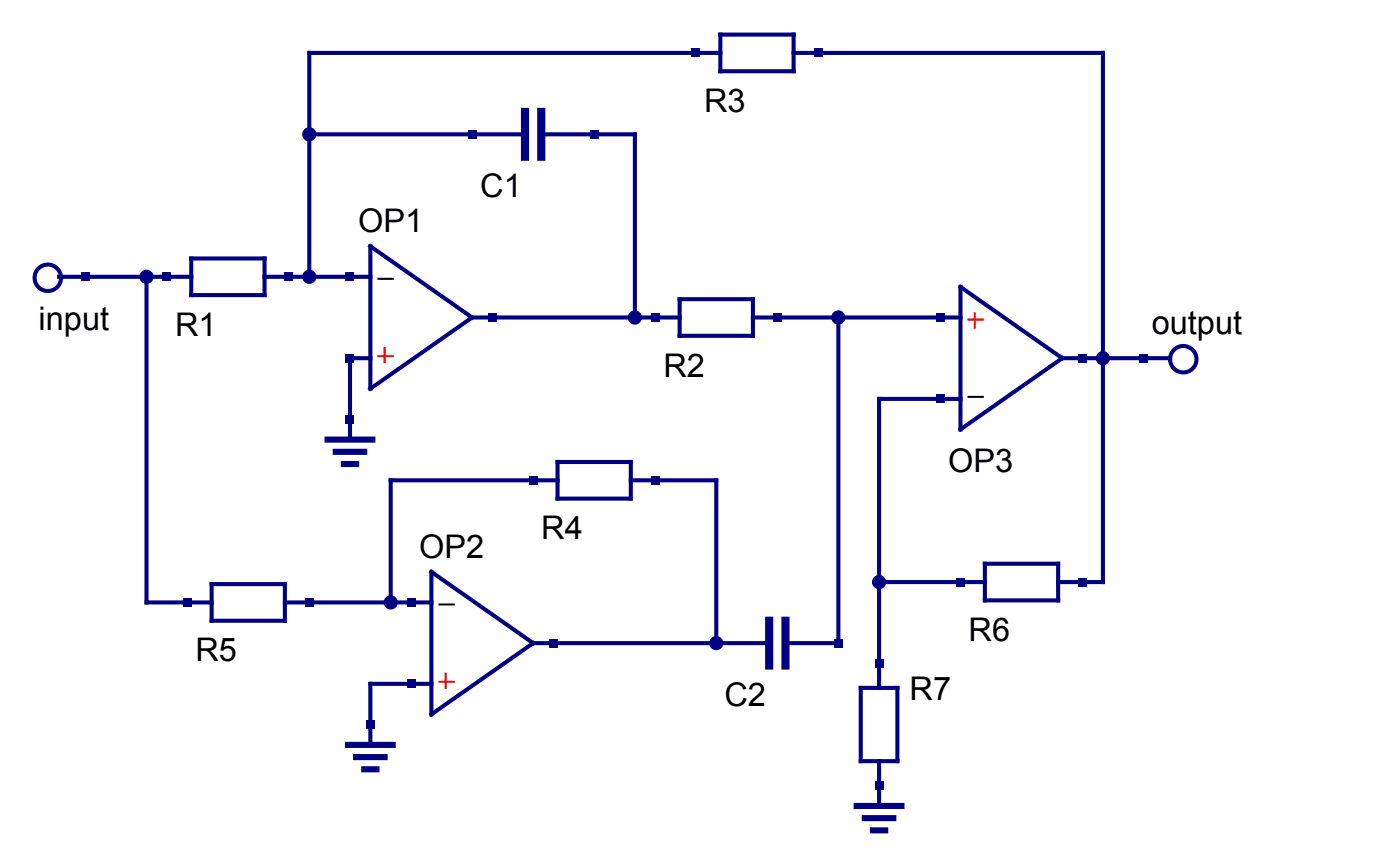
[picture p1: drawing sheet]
<svg xmlns="http://www.w3.org/2000/svg" width="194mm" height="120mm" viewBox="0 0 194 120" stroke-linecap="round" stroke-linejoin="round" font-family="sans-serif">
<g fill="none" stroke="#000080" stroke-width=".56">
<path d="M42.9 18.6h29.9M75.1 18.6h13v25.4M99.9 4.8h10.2v5.1h-10.2zM99.9 7.3h-57v31.1M110.1 7.3h42.9v73.4h-6.2M8.2 38.4h18.3M20.3 38.4v45.1h9.1M26.5 35.8h10.2v5.1h-10.2zM36.7 38.4h14.7M51.4 34.1l14.1 9.9-14.1 9.9zM133.2 39.8l14.1 9.9-14.1 9.8zM51.4 49.7h-2.9v11.3"/>
<path d="M65.5 44h28.8M94.3 41.5h10.1v5.1h-10.1zM104.4 44h28.8M116.3 44v45.2h-7.4M133.2 55.3h-11.3v40.1M147.3 49.7h15M59.8 79.3l14.1 9.9-14.1 9.9zM77.3 64.1h10.2v5h-10.2zM77.3 66.6h-23.1v16.9M87.5 66.6h11.8v22.6M136.6 78.2h10.2v5.1h-10.2zM29.4 81h10.1v5.1h-10.1z"/>
<path d="M39.5 83.5h20.3M59.8 94.8h-8.4v8.5M73.9 89.2h32.8M119.4 95.4h5.1v10.2h-5.1zM121.9 80.7h14.7M121.9 105.6v6.2"/>
<circle cx="6.6" cy="38.5" r="1.83"/>
<circle cx="164.1" cy="49.8" r="1.83"/>
</g>
<path d="M45.4 61h6.2M46.6 62.7h3.9M47.7 64.3h1.7M48.3 103.3h6.2M49.4 105h3.9M50.5 106.7h1.7M118.8 111.8h6.2M119.9 113.5h4M121.1 115.1h1.7" fill="none" stroke="#000080" stroke-width=".85"/>
<path d="M72.8 15.5v6.2M75.1 15.5v6.2M106.7 86.1v6.2M108.9 86.1v6.2" fill="none" stroke="#000080" stroke-width="1.1"/>
<path d="M52.5 38.7h2M134.3 55h2M61 83.8h1.9" fill="none" stroke="#000" stroke-width=".28"/>
<path d="M52.5 49.4h2M53.3 48.3v1.9M134.3 44.3h2M135.2 43.5v1.9M61 94.5h1.9M61.8 93.4v2" fill="none" stroke="#f00" stroke-width=".28"/>
<g fill="#000080">
<path d="M48 57.6h1.1v1.1h-1.1z" fill-rule="evenodd"/>
<path d="M50.8 99.9h1.1v1.1h-1.1z" fill-rule="evenodd"/>
<path d="M129.8 54.8h1.2v1.1h-1.2z" fill-rule="evenodd"/>
<path d="M129.8 43.5h1.2v1.1h-1.2z" fill-rule="evenodd"/>
<path d="M149.6 49.1h1.1v1.1h-1.1z" fill-rule="evenodd"/>
<path d="M121.4 108.4h1.1v1.1h-1.1z" fill-rule="evenodd"/>
<path d="M132.6 80.2h1.2v1.1h-1.2z" fill-rule="evenodd"/>
<path d="M149.6 80.2h1.1v1.1h-1.1z" fill-rule="evenodd"/>
<path d="M121.4 91.4h1.1v1.2h-1.1z" fill-rule="evenodd"/>
<path d="M96 6.8h1.1v1.1h-1.1z" fill-rule="evenodd"/>
<path d="M112.9 6.8h1.1v1.1h-1.1z" fill-rule="evenodd"/>
<path d="M11.3 37.8h1.1v1.1h-1.1z" fill-rule="evenodd"/>
<path d="M158 49.1h1.2v1.1h-1.2z" fill-rule="evenodd"/>
<path d="M64.9 18.1h1.1v1.1h-1.1z" fill-rule="evenodd"/>
<path d="M81.8 18.1h1.2v1.1h-1.2z" fill-rule="evenodd"/>
<path d="M22.6 37.8h1.1v1.1h-1.1z" fill-rule="evenodd"/>
<path d="M39.5 37.8h1.1v1.1h-1.1z" fill-rule="evenodd"/>
<path d="M48 37.8h1.1v1.1h-1.1z" fill-rule="evenodd"/>
<path d="M48 49.1h1.1v1.1h-1.1z" fill-rule="evenodd"/>
<path d="M67.7 43.5h1.2v1.1h-1.2z" fill-rule="evenodd"/>
<path d="M56.4 83h1.2v1.1h-1.2z" fill-rule="evenodd"/>
<path d="M56.4 94.3h1.2v1.1h-1.2z" fill-rule="evenodd"/>
<path d="M76.2 88.6h1.1v1.1h-1.1z" fill-rule="evenodd"/>
<path d="M90.3 43.5h1.1v1.1h-1.1z" fill-rule="evenodd"/>
<path d="M107.2 43.5h1.2v1.1h-1.2z" fill-rule="evenodd"/>
<path d="M73.4 66h1.1v1.2h-1.1z" fill-rule="evenodd"/>
<path d="M90.3 66h1.1v1.2h-1.1z" fill-rule="evenodd"/>
<path d="M25.4 83h1.1v1.1h-1.1z" fill-rule="evenodd"/>
<path d="M42.3 83h1.2v1.1h-1.2z" fill-rule="evenodd"/>
</g>
<g fill="#000080" stroke="#000080" stroke-width=".28">
<circle cx="42.9" cy="38.4" r=".85"/>
<circle cx="121.9" cy="80.7" r=".85"/>
<circle cx="153" cy="49.7" r=".85"/>
<circle cx="99.3" cy="89.2" r=".85"/>
<circle cx="54.2" cy="83.5" r=".85"/>
<circle cx="42.9" cy="18.6" r=".85"/>
<circle cx="88.1" cy="44" r=".85"/>
<circle cx="20.3" cy="38.4" r=".85"/>
<circle cx="116.3" cy="44" r=".85"/>
</g>
<path d="M115.7 88.6h1.1v1.1h-1.1z" fill-rule="evenodd" fill="#000080"/>
<g font-size="4.5">
<text x="97.6" y="15.5">R3</text>
<text x="66.6" y="27.4">C1</text>
<text x="49.7" y="32.2">OP1</text>
<text x="5.4" y="45.7">input</text>
<text x="24.3" y="46.6">R1</text>
<text x="159.7" y="46.3">output</text>
<text x="92" y="52.2">R2</text>
<text x="131.5" y="65.5">OP3</text>
<text x="58.1" y="77.3">OP2</text>
<text x="75.1" y="74.8">R4</text>
<text x="134.3" y="88.9">R6</text>
<text x="27.1" y="91.7">R5</text>
<text x="100.5" y="97.9">C2</text>
<text x="126.2" y="97.1">R7</text>
</g>
</svg>
